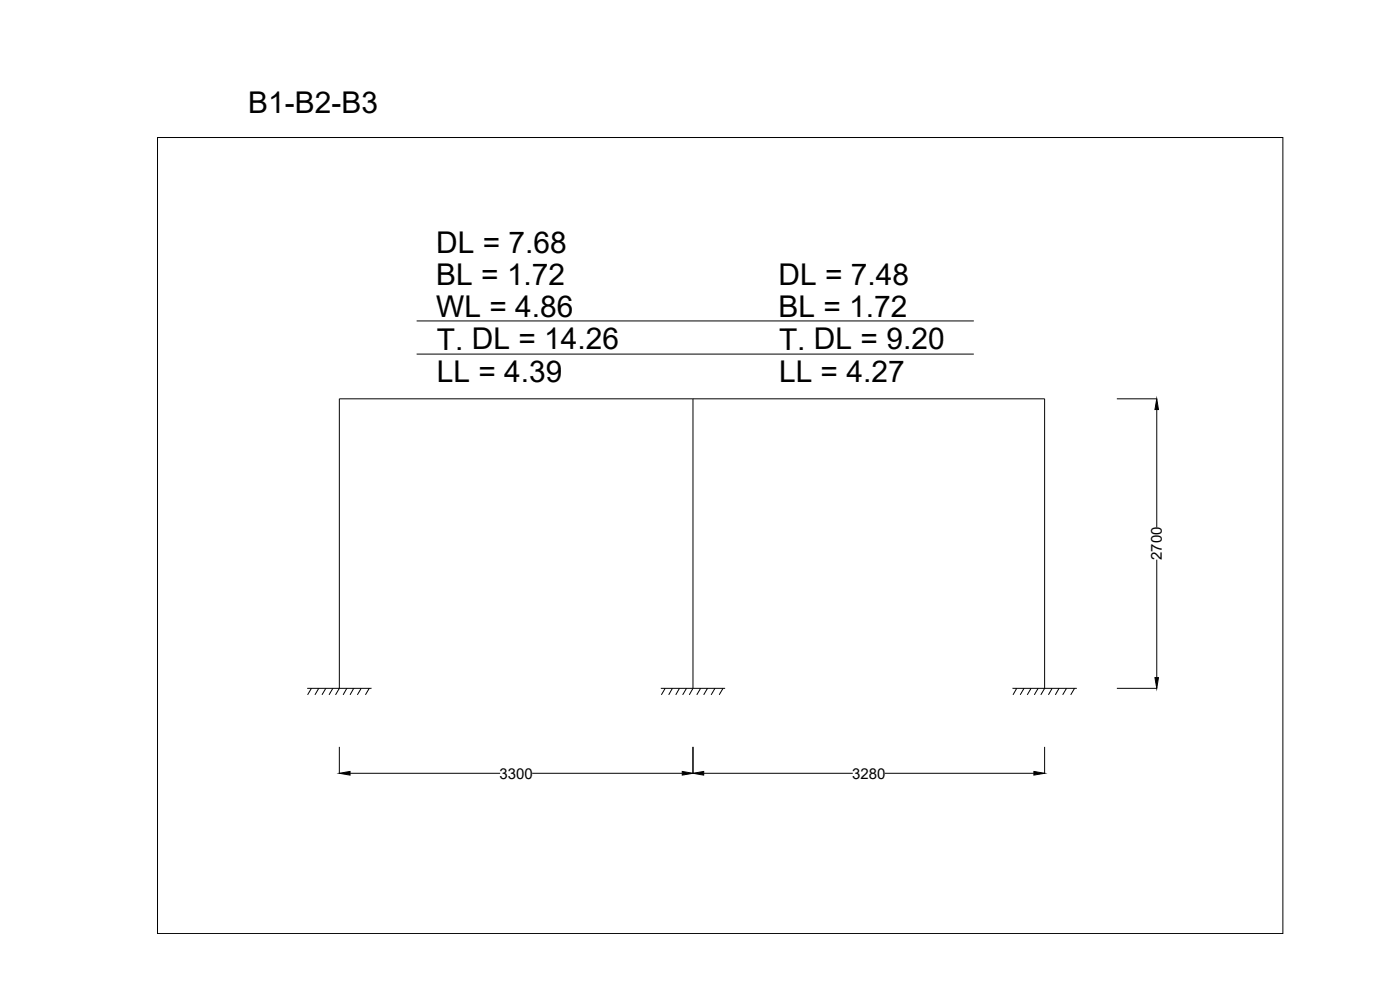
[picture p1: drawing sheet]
<svg xmlns="http://www.w3.org/2000/svg" width="420mm" height="297mm" viewBox="0 0 420 297" stroke-linecap="round" stroke-linejoin="round" font-family="sans-serif">
<!-- layer: 0 -->
<g fill="none" stroke="#000" stroke-width=".3">
<path d="M47.3 41.3h337.7v238.8h-337.7zM125 96.3h167.3M125 106.2h167.3M208 119.7v86.8l-1.1 2M335.2 119.7h12M347.2 122.9v35.3M347.2 167.9v35.4M92.2 206.5h19.3M93.5 206.5l-1.2 2M95.7 206.5l-1.2 2M97.8 206.5l-1.2 2M99.9 206.5l-1.2 2"/>
<path d="M100.7 208.5l1.1-2v-86.8h211.7v86.8l-1.1 2M104.1 206.5l-1.1 2M106.2 206.5l-1.1 2M108.4 206.5l-1.1 2M110.8 206.5l-1.1 2M198.3 206.5h19.3M199.6 206.5l-1.1 2M201.8 206.5l-1.1 2M203.9 206.5l-1.1 2M206 206.5l-1.1 2M210.3 206.5l-1.2 2M212.3 206.5l-1.1 2"/>
<path d="M214.6 206.5l-1.2 2M217 206.5l-1.2 2M303.9 206.5h19.3M305.1 206.5l-1.1 2M307.3 206.5l-1.1 2M309.4 206.5l-1.1 2M311.6 206.5l-1.2 2M315.8 206.5l-1.2 2M317.8 206.5l-1.1 2M320.1 206.5l-1.2 2M322.5 206.5l-1.2 2M335.2 206.5h12"/>
<path d="M101.8 224.1v8M105.1 232h45M159.7 232h45.1M208 224.1v8M211.2 232h44.7M265.5 232h44.8M313.5 224.1v8"/>
</g>
<path d="M347.2 119.7l.5 3.2h-1.1zM346.6 203.3h1.1l-.5 3.2zM101.8 232l3.3-.5v1.1zM204.8 231.5l3.2 .5-3.2 .6zM208 232l3.2-.5v1.1zM310.3 231.5l3.2 .5-3.2 .6z" fill="#000" stroke="#000" stroke-width=".3"/>
<g font-size="9">
<text x="74.5" y="34">B1-B2-B3</text>
<text x="130.9" y="75.9">DL = 7.68</text>
<text x="130.9" y="85.6">BL = 1.72</text>
<text x="233.6" y="85.6">DL = 7.48</text>
<text x="130.9" y="95.2">WL = 4.86</text>
<text x="233.6" y="95.2">BL = 1.72</text>
<text x="131.1" y="104.9">T. DL = 14.26</text>
<text x="233.8" y="104.9">T. DL = 9.20</text>
<text x="131.1" y="114.5">LL = 4.39</text>
<text x="233.8" y="114.5">LL = 4.27</text>
</g>
<g font-size="4.5">
<text x="348.7" y="168" transform="rotate(-90 348.7 168)">2700</text>
<text x="149.9" y="233.6">3300</text>
<text x="255.8" y="233.6">3280</text>
</g>
</svg>
